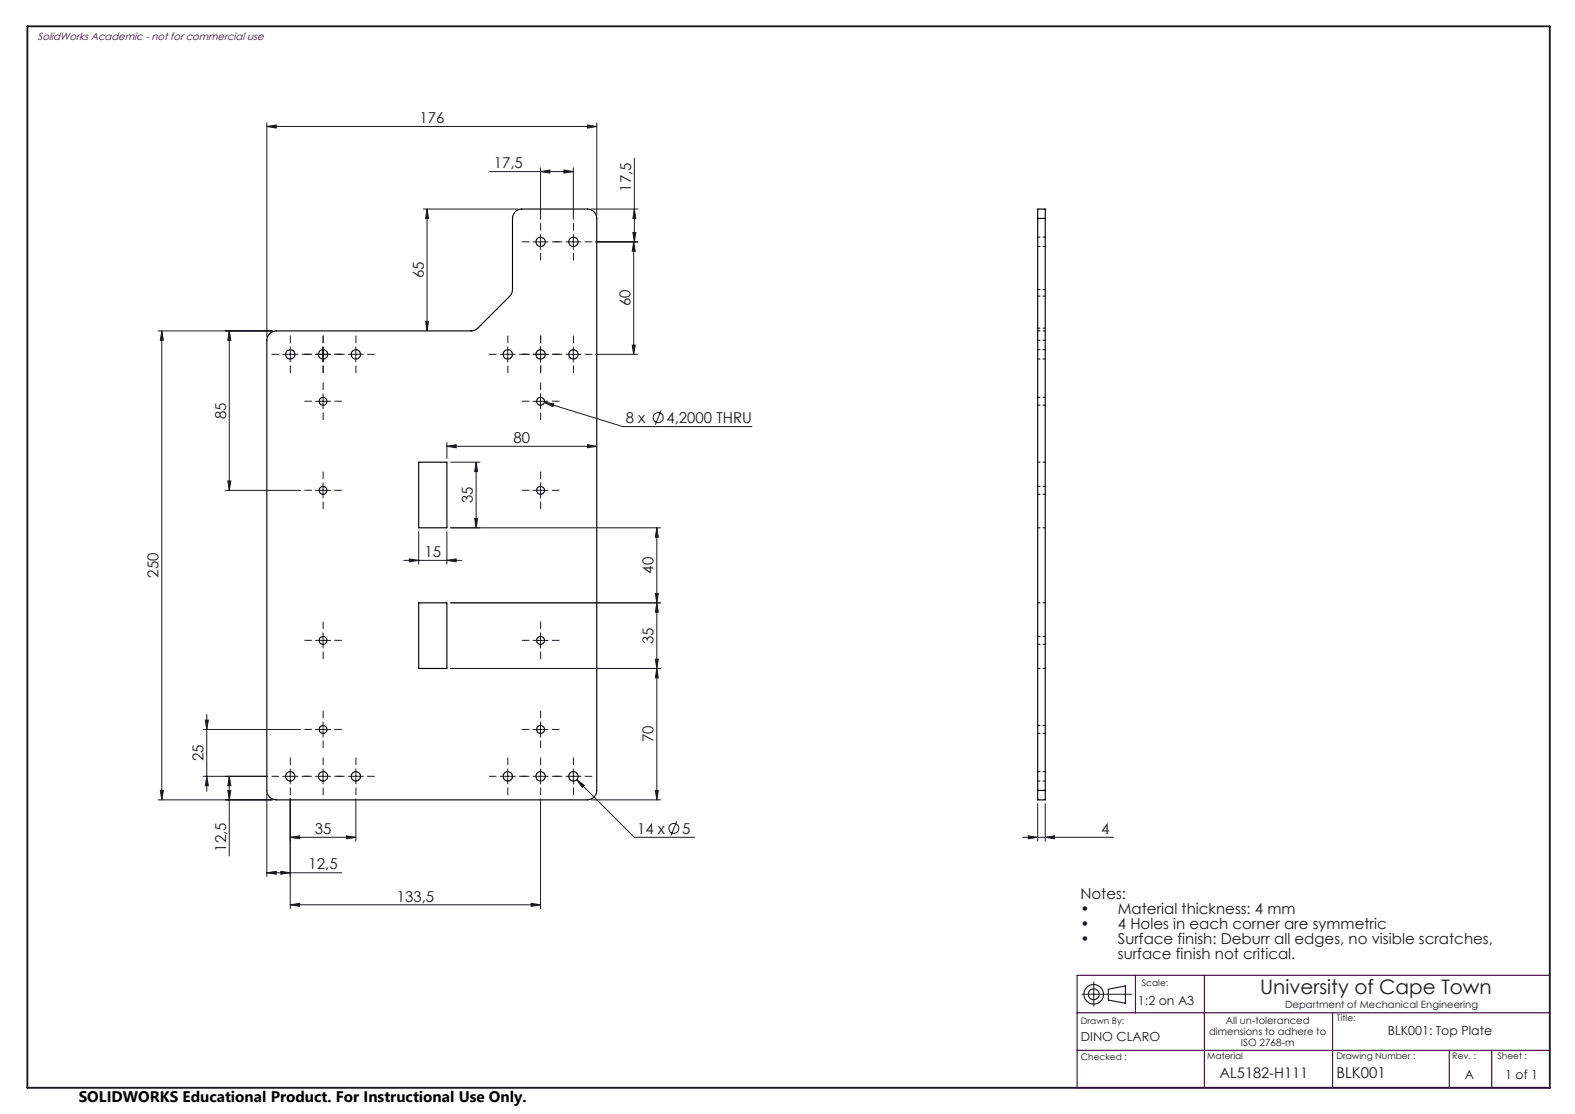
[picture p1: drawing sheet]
<svg xmlns="http://www.w3.org/2000/svg" width="420mm" height="297mm" viewBox="0 0 420 297" stroke-linecap="round" stroke-linejoin="round" font-family="sans-serif">
<g fill="none" stroke="#000" stroke-width=".3">
<path d="M276.7 58.2v-2.5h2v2.5M276.7 58.2h2M276.7 58.2v152.5M278.7 58.2v152.5M71.9 89l.8-.6 1-.2h52.2l.7-.2 .8-.5 8.5-8.5 .7-1.1 .1-19.7a2.47 2.47 0 0 1 2.4-2.5h17.6a2.47 2.47 0 0 1 2.4 2.5v152.5a2.47 2.47 0 0 1-2.4 2.6h-83a2.53 2.53 0 0 1-2.5-2.6v-120a2.32 2.32 0 0 1 .7-1.7zM111.7 123.2h7.5v17.5h-7.5zM111.7 160.7h7.5v17.5h-7.5zM276.7 210.7v2.6h2v-2.6M276.7 210.7h2"/>
<circle cx="144.2" cy="64.5" r="1.25"/>
<circle cx="152.9" cy="64.5" r="1.25"/>
<circle cx="77.4" cy="94.5" r="1.24"/>
<circle cx="86.1" cy="94.5" r="1.24"/>
<circle cx="94.9" cy="94.5" r="1.24"/>
<circle cx="135.4" cy="94.5" r="1.24"/>
<circle cx="144.1" cy="94.5" r="1.24"/>
<circle cx="152.9" cy="94.5" r="1.24"/>
<circle cx="86.1" cy="107" r="1.06"/>
<circle cx="144.1" cy="107" r="1.06"/>
<circle cx="86.1" cy="130.7" r="1.06"/>
<circle cx="144.1" cy="130.7" r="1.06"/>
<circle cx="86.1" cy="170.7" r="1.06"/>
<circle cx="144.1" cy="170.7" r="1.06"/>
<circle cx="86.1" cy="194.5" r="1.06"/>
<circle cx="144.1" cy="194.5" r="1.06"/>
<circle cx="77.4" cy="207" r="1.26"/>
<circle cx="86.2" cy="207" r="1.26"/>
<circle cx="94.9" cy="207" r="1.26"/>
<circle cx="135.4" cy="207" r="1.26"/>
<circle cx="144.2" cy="207" r="1.26"/>
<circle cx="152.9" cy="207" r="1.26"/>
</g>
<g fill="none" stroke="#000" stroke-width=".27" stroke-dasharray="1.3 .6" stroke-dashoffset=".6" stroke-linecap="butt">
<path d="M276.7 58.2h2M276.7 79h2M276.7 65.7h2M278.7 77.2h-2M278.7 63.2h-2M276.7 88.2h2M276.7 90.7h2M276.7 95.7h2M278.7 87.5h-2M278.7 93.2h-2M276.7 108h2M278.7 105.9h-2"/>
<path d="M276.7 123.2h2M276.7 131.8h2M278.7 129.7h-2M276.7 140.7h2M276.7 160.7h2M276.7 178.2h2M276.7 171.8h2M278.7 169.7h-2M276.7 195.5h2M278.7 193.4h-2M276.7 208.2h2M278.7 210.7h-2"/>
<path d="M278.7 205.7h-2"/>
</g>
<g fill="none" stroke="#191924" stroke-width=".27">
<path d="M71.2 33.7l2.5-.4v.8zM71.2 32.7v57M71.2 33.7h87.9M156.7 33.3l2.4 .4-2.4 .4zM159.1 32.7v24.6M112.9 55.7h25.2M113.9 55.7l.4 2.5h-.8zM113.9 55.7v32.5M130.6 45.8h22.3M144.1 45.8l2.5-.5v.8zM144.1 44.7v13.8M150.4 45.3l2.5 .5-2.5 .3z"/>
<path d="M152.9 44.7v13.8M157.7 55.7h12.4M169.2 55.7l.3 2.5h-.7zM169.2 42.2v22.3M142.2 64.5h4M144.1 62.5v4M150.9 64.5h4M152.9 62.5v4M158.9 64.5h11.2M168.8 62h.7l-.3 2.5zM169 64.5l.4 2.5h-.8zM169 64.5v30"/>
<path d="M42.2 88.2h30.4M43.1 88.2l.5 2.5h-.8zM43.1 88.2v125.1M61.1 88.2l.5 2.5h-.9zM61.1 88.2v42.5M75.4 94.5h4M77.4 92.5v4M84.1 94.5h4.1M86.1 92.5v4M92.9 94.5h4M94.9 92.5v4M113.5 85.7h.8l-.4 2.5z"/>
<path d="M133.4 94.5h4M135.4 92.5v4M142.2 94.5h4M144.1 92.5v4M150.9 94.5h4M152.9 92.5v4M158.9 94.5h11.1M168.6 92h.8l-.4 2.5zM84.1 107h4.1M86.1 105v4M119.2 119l2.4-.4v.8zM119.2 118v4.2"/>
<path d="M119.2 119h39.9M142.2 107h4M144.1 105v4M145.2 107.3l2.5 .3-.3 .8zM145.2 107.3l20.9 6.4h34.4M156.7 118.6l2.4 .4-2.4 .4zM176.3 109.4l-1.5 3.8M60.1 130.7h20.1M60.7 128.2h.9l-.5 2.5zM84.1 130.7h4.1M86.1 128.7v4M120.2 123.2h7.8"/>
<path d="M126.6 138.3h.8l-.4 2.4zM127 123.2l.4 2.5h-.8zM127 123.2v17.5M142.2 130.7h4M144.1 128.7v4M107.7 149.4h15.5M109.1 149l2.6 .4-2.6 .4zM111.7 141.7v8.7M119.2 149.4l2.4-.4v.8zM119.2 141.7v8.7M120.2 140.7h55.9M174.8 158.3h.7l-.3 2.4z"/>
<path d="M175.2 140.7l.3 2.5h-.7zM175.2 140.7v72.6M84.1 170.7h4.1M86.1 168.7v4.1M120.2 160.7h55.9M120.2 178.2h55.9M142.2 170.7h4M144.1 168.7v4.1M174.8 175.8h.7l-.3 2.4zM175.2 160.7l.3 2.5h-.7zM175.2 178.2l.3 2.5h-.7zM54.2 194.5h26"/>
<path d="M54.8 192h.8l-.5 2.5zM55.1 190.5v20.5M84.1 194.5h4.1M86.1 192.5v4M142.2 194.5h4M144.1 192.5v4M42.2 213.3h30.4M42.8 210.7h.8l-.5 2.6zM54.2 207h17.2M55.1 207l.5 2.5h-.8zM60.7 210.7h.9l-.5 2.6zM61.1 207l.5 2.5h-.9z"/>
<path d="M61.1 207v21.2M71.2 211.7v22M75.4 207h4M77.4 205v4M77.4 213v29.2M84.1 207h4.1M86.1 205v4M92.9 207h4M94.9 205v4M94.9 213v11.2M133.4 207h4M135.4 205v4"/>
<path d="M142.2 207h4M144.1 205v4M144.1 213v29.2M150.9 207h4M152.9 205v4M153.8 207.9l2 1.5-.5 .5zM153.8 207.9l15.4 15.3h16M157.7 213.3h18.4M174.8 210.7h.7l-.3 2.6zM180.4 219l-1.5 3.8M276.7 214.2v10M278.7 214.2v10"/>
<path d="M71.2 232.7l2.5-.4v.8zM71.2 232.7h19.9M74.9 232.3l2.5 .4-2.5 .4zM77.4 223.2l2.5-.4v.8zM77.4 223.2h17.5M92.4 222.8l2.5 .4-2.5 .4zM272.7 223.2h24.2M274.2 222.8l2.5 .4-2.5 .4zM278.7 223.2l2.5-.4v.8zM77.4 241.2l2.5-.4v.8zM77.4 241.2h66.7M141.6 240.8l2.5 .4-2.5 .4z"/>
<path d="M288.5 265.1h13.2M291.7 261.8v6.5"/>
<circle cx="175.5" cy="111.3" r="1.34"/>
<circle cx="179.7" cy="220.9" r="1.32"/>
</g>
<g fill="none" stroke="#191924" stroke-width=".3">
<path d="M295.6 263.7l4.5-.8v4.6l-4.5-.9z"/>
<circle cx="291.6" cy="265.1" r="2.61"/>
<circle cx="291.7" cy="265.1" r="1.45"/>
</g>
<g fill="none" stroke="#191924" stroke-width=".27" stroke-dasharray="15.2 1.3 1.3 1.3" stroke-linecap="butt">
<path d="M141.2 64.5h-2M144.2 61.5v-2M144.2 67.5v2M147.2 64.5h2M149.9 64.5h-2M152.9 61.5v-2M152.9 67.5v2M155.9 64.5h2M74.4 94.5h-2M77.4 91.5v-2M77.4 97.5v2M80.4 94.5h2"/>
<path d="M83.2 94.5h-2M86.2 91.5v-2M86.2 97.5v2M89.2 94.5h2M91.9 94.5h-2M94.9 91.5v-2M94.9 97.5v2M97.9 94.5h2M132.4 94.5h-2M135.4 91.5v-2M135.4 97.5v2M138.4 94.5h2"/>
<path d="M141.2 94.5h-2M144.2 91.5v-2M144.2 97.5v2M147.2 94.5h2M149.9 94.5h-2M152.9 91.5v-2M152.9 97.5v2M155.9 94.5h2M83.2 107h-2M86.2 104v-2M86.2 110v2M89.2 107h2"/>
<path d="M141.2 107h-2M144.2 104v-2M144.2 110v2M147.2 107h2M83.2 130.7h-2M86.2 127.7v-2M86.2 133.7v2M89.2 130.7h2M141.2 130.7h-2M144.2 127.7v-2M144.2 133.7v2M147.2 130.7h2"/>
<path d="M83.2 170.7h-2M86.2 167.7v-2M86.2 173.7v2M89.2 170.7h2M141.2 170.7h-2M144.2 167.7v-2M144.2 173.7v2M147.2 170.7h2M83.2 194.5h-2M86.2 191.5v-2M86.2 197.5v2M89.2 194.5h2"/>
<path d="M141.2 194.5h-2M144.2 191.5v-2M144.2 197.5v2M147.2 194.5h2M74.4 207h-2M77.4 204v-2M77.4 210v2M80.4 207h2M83.2 207h-2M86.2 204v-2M86.2 210v2M89.2 207h2"/>
<path d="M91.9 207h-2M94.9 204v-2M94.9 210v2M97.9 207h2M132.4 207h-2M135.4 204v-2M135.4 210v2M138.4 207h2M141.2 207h-2M144.2 204v-2M144.2 210v2M147.2 207h2"/>
<path d="M149.9 207h-2M152.9 204v-2M152.9 210v2M155.9 207h2"/>
</g>
<path d="M7.3 7h406v283h-406z" fill="none" stroke="#191924" stroke-width=".5"/>
<path d="M287.2 270h126.1M302.8 260v10M321.2 260v30M355.4 270v20M413.3 260h-126.1v30h126.1M287.2 280h126.1M386.5 280v10M397.8 280v10" fill="none" stroke="#400040" stroke-width=".3"/>
<g fill="#191924">
<path d="M74.9 232.3l2.5 .4-2.5 .4zM71.2 232.7l2.5-.4v.8zM278.7 223.2l2.5-.4v.8zM274.2 222.8l2.5 .4-2.5 .4z"/>
<path d="M71.2 33.7l2.5-.4v.8zM156.7 33.3l2.4 .4-2.4 .4zM77.4 223.2l2.5-.4v.8zM92.4 222.8l2.5 .4-2.5 .4zM153.8 207.9l1.5 2 .5-.5zM77.4 241.2l2.5-.4v.8zM141.6 240.8l2.5 .4-2.5 .4zM109.1 149l2.6 .4-2.6 .4zM119.2 149.4l2.4-.4v.8zM145.2 107.3l2.2 1.1 .3-.8zM144.1 45.8l2.5-.5v.8zM150.4 45.3l2.5 .5-2.5 .3zM119.2 119l2.4-.4v.8zM156.7 118.6l2.4 .4-2.4 .4z"/>
<path d="M174.8 158.3h.7l-.3 2.4zM175.2 140.7l.3 2.5h-.7z"/>
<path d="M127 123.2l.4 2.5h-.8zM126.6 138.3h.8l-.4 2.4zM175.2 160.7l.3 2.5h-.7zM174.8 175.8h.7l-.3 2.4zM61.1 207l.5 2.5h-.9zM60.7 210.7h.9l-.5 2.6zM54.8 192h.8l-.5 2.5zM55.1 207l.5 2.5h-.8zM175.2 178.2l.3 2.5h-.7zM174.8 210.7h.7l-.3 2.6zM61.1 88.2l.5 2.5h-.9zM60.7 128.2h.9l-.5 2.5zM169 64.5l.4 2.5h-.8zM168.6 92h.8l-.4 2.5zM169.2 55.7l.3 2.5h-.7zM168.8 62h.7l-.3 2.5zM113.9 55.7l.4 2.5h-.8zM113.5 85.7h.8l-.4 2.5zM43.1 88.2l.5 2.5h-.8zM42.8 210.7h.8l-.5 2.6z"/>
</g>
<text font-size="5.3" fill="#191924" x="336" y="265.1">University of Cape Town</text>
<text font-size="4.1" x="21" y="293.7">SOLIDWORKS Educational Product. For Instructional Use Only.</text>
<g font-size="4" fill="#191924">
<text x="111.8" y="32.8">176</text>
<text x="131.7" y="44.8">17,5</text>
<text x="168.3" y="51.1" transform="rotate(-90 168.3 51.1)">17,5</text>
<text x="113" y="74.2" transform="rotate(-90 113 74.2)">65</text>
<text x="168.1" y="81.7" transform="rotate(-90 168.1 81.7)">60</text>
<text x="60.3" y="111.7" transform="rotate(-90 60.3 111.7)">85</text>
<text x="166.9" y="112.8">8 x</text>
<text x="177.7" y="112.8">4,2000 THRU</text>
<text x="137" y="118.1">80</text>
<text x="126.1" y="134.2" transform="rotate(-90 126.1 134.2)">35</text>
<text x="113.2" y="148.5">15</text>
<text x="42.3" y="154" transform="rotate(-90 42.3 154)">250</text>
<text x="174.3" y="152.9" transform="rotate(-90 174.3 152.9)">40</text>
<text x="174.3" y="171.7" transform="rotate(-90 174.3 171.7)">35</text>
<text x="174.3" y="197.9" transform="rotate(-90 174.3 197.9)">70</text>
<text x="54.3" y="202.9" transform="rotate(-90 54.3 202.9)">25</text>
<text x="60.3" y="227.1" transform="rotate(-90 60.3 227.1)">12,5</text>
<text x="84" y="222.3">35</text>
<text x="169.9" y="222.3">14 x</text>
<text x="181.9" y="222.3">5</text>
<text x="293.6" y="222.3">4</text>
<text x="82.3" y="231.8">12,5</text>
<text x="288.1" y="239.7">Notes:</text>
<text x="105.8" y="240.3">133,5</text>
<text x="288.1" y="243.7">•</text>
<text x="298.1" y="243.7">Material thickness: 4 mm</text>
<text x="288.1" y="247.7">•</text>
<text x="288.1" y="251.7">•</text>
<text x="298.1" y="247.7">4 Holes in each corner are symmetric</text>
<text x="298.1" y="251.7">Surface finish: Deburr all edges, no visible scratches,</text>
<text x="298.1" y="255.7">surface finish not critical.</text>
<text x="356.4" y="287.5">BLK001</text>
</g>
<text font-size="3.9" fill="#191924" x="325.2" y="287.5">AL5182-H111</text>
<g font-size="3.3" fill="#191924">
<text x="303.5" y="267.8">1:2 on A3</text>
<text x="370.1" y="275.9">BLK001: Top Plate</text>
<text x="288.2" y="277.6">DINO CLARO</text>
<text x="390.6" y="287.6">A</text>
<text x="401.4" y="287.6">1 of 1</text>
</g>
<text font-size="2.8" fill="#400040" x="10" y="10.5">SolidWorks Academic - not for commercial use</text>
<g font-size="2.7" fill="#191924">
<text x="342.7" y="268.7">Department of Mechanical Engineering</text>
<text x="322.4" y="275.9">dimensions to adhere to</text>
<text x="326.9" y="272.9">All un-toleranced</text>
<text x="330.9" y="278.9">ISO 2768-m</text>
</g>
<g font-size="2.4" fill="#191924">
<text x="304.5" y="262.8">Scale:</text>
<text x="288.2" y="272.9">Drawn By:</text>
<text x="356.5" y="272.3">Title:</text>
<text x="288.2" y="282.6">Checked :</text>
<text x="322" y="282.4">Material</text>
<text x="356.4" y="282.4">Drawing Number :</text>
<text x="387.3" y="282.4">Rev. :</text>
<text x="399.3" y="282.3">Sheet :</text>
</g>
</svg>
